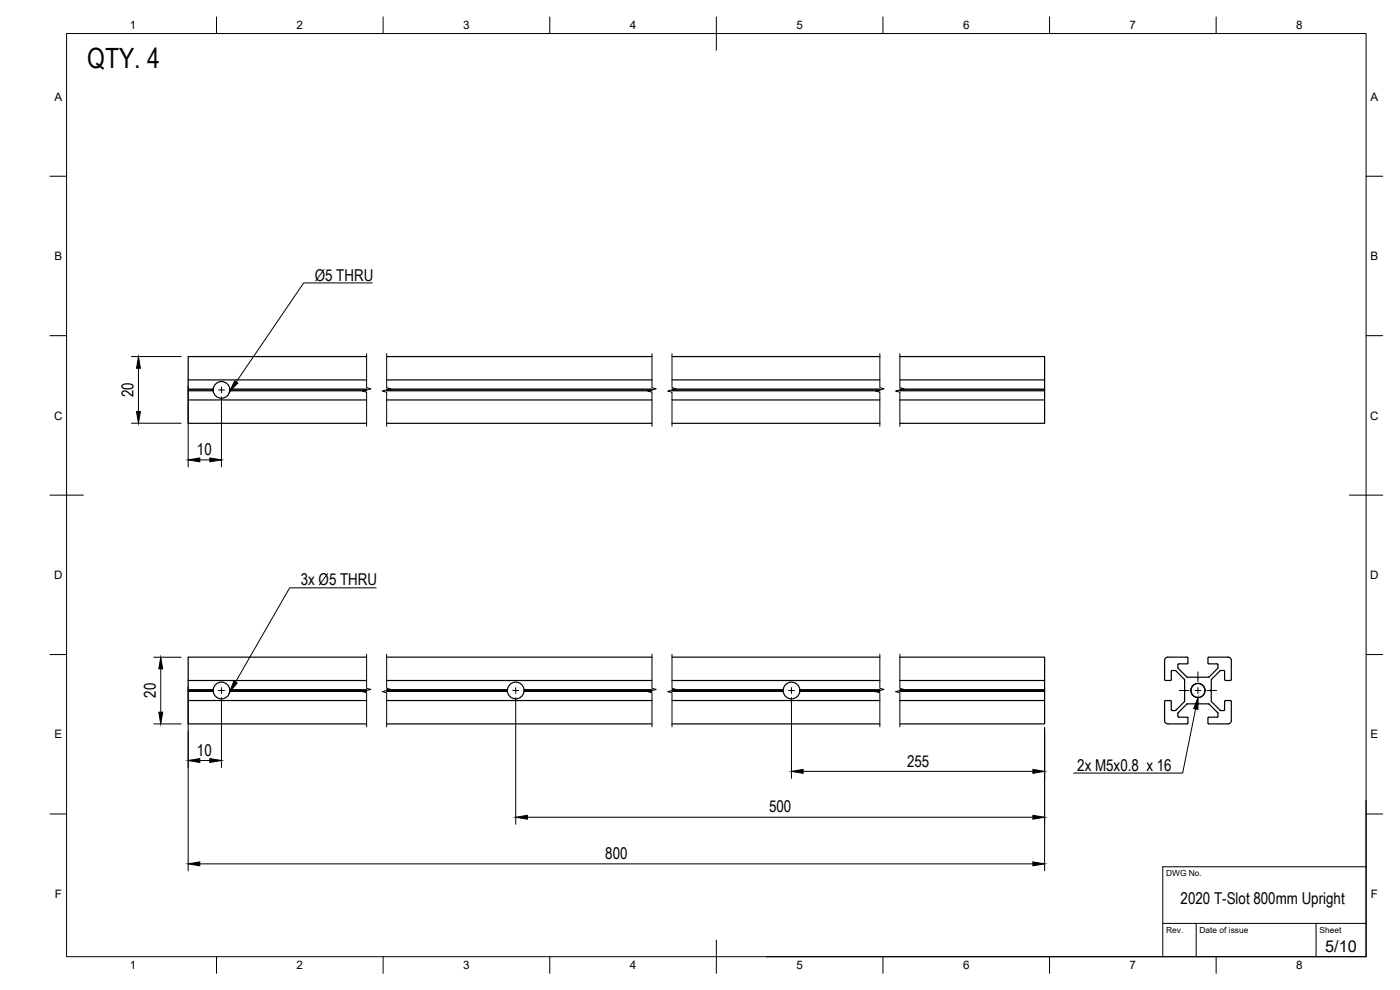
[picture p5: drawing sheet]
<svg xmlns="http://www.w3.org/2000/svg" width="420mm" height="297mm" viewBox="0 0 420 297" stroke-linecap="round" stroke-linejoin="round" font-family="sans-serif">
<!-- layer: Visible -->
<g fill="none" stroke="#000" stroke-width=".36">
<path d="M56.5 114v2.7h7.5M56.5 116.7v10.3h53.5M56.5 117h7.5M56.5 117.2h7.5M56.5 114h53.5M64 117v.2M64 116.7v.3M69 116.7h41M69 117.2h41M69 116.7v.3M69 116.7a2.51 2.51 0 0 0-2.5-2.2 2.51 2.51 0 0 0-2.5 2.2M69 117.2a2.51 2.51 0 0 1-2.5 2.3 2.51 2.51 0 0 1-2.5-2.3"/>
<path d="M69 117v.2M69 117h41M110 107h-53.5v7M116 116.7h79.7M116 117h79.7M116 117.2h79.7M116 114h79.7M116 107h79.7M201.7 116.7h62.4M201.7 117h62.4M201.7 117.2h62.4M201.7 114h62.4"/>
<path d="M201.7 107h62.4M270.1 107h43.4v7h-43.4M313.5 114v2.7h-43.4M313.5 116.7v.3h-43.4M313.5 117v.2h-43.4M313.5 117.2v2.8M56.5 120h53.5M116 127h79.7M116 120h79.7M201.7 127h62.4M201.7 120h62.4M270.1 120h43.4v7h-43.4"/>
<path d="M110 197.2h-53.5v7M116 197.2h79.7M201.7 197.2h62.4M270.1 197.2h43.4v7h-43.4M365.3 199.2l-2.7-.1v-1.9h5.9a.97 .97 0 0 1 1 1v5.7l-.2 .3h-1.5l-.3-.3M365.3 199.2l.2 .2v1M56.5 204.2v2.7h7.5M56.5 206.9v10.3h53.5M56.5 207.2h7.5M56.5 207.4h7.5M56.5 204.2h53.5M56.5 210.2h53.5"/>
<path d="M64 207.2v.2M64 206.9v.3M69 206.9h41M69 207.4h41M69 206.9v.3M69 206.9a2.51 2.51 0 0 0-2.5-2.2 2.51 2.51 0 0 0-2.5 2.2M69 207.4a2.51 2.51 0 0 1-2.5 2.3 2.51 2.51 0 0 1-2.5-2.3M69 207.2v.2M69 207.2h41M116 206.9h36.3M116 207.2h36.3M116 207.4h36.3"/>
<path d="M116 204.2h79.7M116 217.2h79.7M116 210.2h79.7M152.3 207.2v.2M152.3 206.9v.3M157.3 206.9h38.4M157.3 207.2h38.4M157.3 207.4h38.4M157.3 206.9v.3M157.3 206.9a2.51 2.51 0 0 0-2.5-2.2 2.51 2.51 0 0 0-2.5 2.2M157.3 207.4a2.51 2.51 0 0 1-2.5 2.3 2.51 2.51 0 0 1-2.5-2.3M157.3 207.2v.2"/>
<path d="M201.7 206.9h33.4M201.7 207.2h33.3M201.7 207.4h33.4M201.7 204.2h62.4M201.7 217.2h62.4M201.7 210.2h62.4M235 207.2v.2M235 206.9v.3M240 206.9h24.1M240 207.2h24.1M240 207.4h24.1M240 206.9l.1 .3"/>
<path d="M240 206.9a2.51 2.51 0 0 0-2.5-2.2 2.51 2.51 0 0 0-2.5 2.2M240 207.4a2.51 2.51 0 0 1-2.5 2.3 2.51 2.51 0 0 1-2.5-2.3M240.1 207.2l-.1 .2M270.1 210.2h43.4v7h-43.4M313.5 204.2v2.7h-43.4M313.5 206.9v.3h-43.4M313.5 207.2v.2h-43.4M313.5 207.4v2.8M349.5 210.4v5.8M349.5 210.4l.3-.2 1.6 .1 .1 2.6 .3 .3M351.8 201.2h1.1l2.5 2.6M351.8 213.2h.9"/>
<path d="M351.8 201.2l-.3 .2-.1 2.7-1.6 .1-.3-.3M353.5 200.4l.1-1.1 2.8-.2v-1.9h-5.9a.97 .97 0 0 0-1 1v5.7M353.5 200.4l2.7 2.7 3.1 .1 .2 .2 .3-.2 3-.1 2.7-2.7M355.4 203.8l.1 3.1 .3 .3-.3 .2v3.1l-2.8 2.7M363.6 203.8l2.6-2.6h1.1l.2 .2v2.5M363.6 203.8l-.1 3.1-.2 .3 .2 .2 .1 3.1 2.7 2.7M365.3 215.2l-2.7 .1v1.8l5.9 .1a1.01 1.01 0 0 0 1-1M365.3 215.2l.2-.3v-1l-2.7-2.7h-3l-.3-.3-.2 .3h-3l-2.8 2.8v.9l.3 .3 2.6 .1v1.8l-5.9 .1a1.01 1.01 0 0 1-1-1M366.3 213.2h1M367.5 210.4v2.5l-.2 .3M367.5 210.4l.3-.2h1.5l.2 .2v5.8"/>
<circle cx="359.5" cy="207.2" r="2.11"/>
<circle cx="359.5" cy="207.2" r="2.13"/>
</g>
<!-- layer: BORDER -->
<g fill="none" stroke="#000" stroke-width=".3">
<path d="M20 10.1h390v276.9h-390zM65 5.1v5M115 5.1v5M165 5.1v5M215 5.1v10M265 5.1v5M315 5.1v5M365 5.1v5M15 52.9h5M410 52.9h5M15 100.7h5M410 100.7h5"/>
<path d="M15 148.6h10M405 148.6h10M15 196.4h5M410 196.4h5M15 244.2h5M410 244.2h5M65 287v5M115 287v5M165 287v5M215 282.1v9.9M265 287v5M315 287v5"/>
<path d="M365 287v5"/>
</g>
<!-- layer: TITLEBLOCK -->
<path d="M410 240.1v46.9h-180M349 277.1h61M359 277.1v9.9M395 277.1v9.9M410 260.1h-61v26.9" fill="none" stroke="#000" stroke-width=".3"/>
<!-- layer: Break Lines -->
<path d="M110 106.1v10.2l1.3 .4-2.5 .6 1.2 .4v10.2M116 106.1v10.2l1.3 .4-2.5 .6 1.2 .4v10.2M195.7 106.1v10.2l1.2 .4-2.5 .6 1.3 .4v10.2M201.7 106.1v10.2l1.2 .4-2.5 .6 1.3 .4v10.2M264.1 106.1v10.2l1.2 .4-2.5 .6 1.3 .4v10.2M270.1 106.1v10.2l1.2 .4-2.5 .6 1.3 .4v10.2M110 196.3v10.2l1.3 .3-2.5 .7 1.2 .4v10.2M116 196.3v10.2l1.3 .3-2.5 .7 1.2 .4v10.2M195.7 196.3v10.2l1.2 .3-2.5 .7 1.3 .4v10.2M201.7 196.3v10.2l1.2 .3-2.5 .7 1.3 .4v10.2M264.1 196.3v10.2l1.2 .3-2.5 .7 1.3 .4v10.2M270.1 196.3v10.2l1.2 .3-2.5 .7 1.3 .4v10.2" fill="none" stroke="#000" stroke-width=".3"/>
<!-- layer: FD_Dimensions -->
<g fill="none" stroke="#000" stroke-width=".3">
<path d="M39.5 107h14.9M41.6 110.5v13M56.5 115.8v24.3M66.5 119.1v21M39.5 127h14.9M60 138h3M46.1 197.2h8.3M46.1 217.2h8.3M48.2 200.7v13M56.5 206v55.3M66.5 209.3v21M154.8 209.3v38"/>
<path d="M237.5 209.3v24.2M313.5 218.3v43M60 228.2h3M241 231.4h69M60 259.2h250M158.3 245.2h151.7"/>
</g>
<g fill="#000" stroke="#000" stroke-width=".3">
<path d="M41.6 107l.5 3.5h-1.1zM41 123.5h1.1l-.5 3.5zM56.5 138l3.5-.6v1.2zM63 137.4l3.5 .6-3.5 .6zM47.7 213.7h1.1l-.6 3.5zM48.2 197.2l.6 3.5h-1.1zM56.5 228.2l3.5-.6v1.2zM63 227.6l3.5 .6-3.5 .6zM237.5 231.4l3.5-.5v1.1zM310 230.9l3.5 .5-3.5 .6zM56.5 259.2l3.5-.6v1.2zM154.8 245.2l3.5-.6v1.2z"/>
<path d="M310 258.6l3.5 .6-3.5 .6zM310 244.6l3.5 .6-3.5 .6z"/>
</g>
<!-- layer: Hole Notes -->
<path d="M359.5 209.3l-.1 3.5-1.2-.2z" fill="#000" stroke="#000" stroke-width=".3"/>
<path d="M358.8 212.7l-3.9 19.3h-32.7" fill="none" stroke="#000" stroke-width=".3"/>
<!-- layer: Smart Centers -->
<g fill="none" stroke="#000" stroke-width=".3">
<path d="M65.6 117h1.8M66.5 116.1v1.8M65.6 207.2h1.8M66.5 206.3v1.8M153.9 207.2h1.8M154.8 206.3v1.8M236.6 207.2h1.8M237.5 206.3v1.8M353.9 207.2h2.9M358.6 207.2h1.8M359.5 201.6v2.9M359.5 206.3v1.8"/>
<path d="M359.5 209.9v2.9M362.2 207.2h2.9"/>
</g>
<!-- layer: Leaders -->
<path d="M70.4 114.3l1 .6-2.5 2.6zM70.2 204.4l1 .5-2.3 2.8z" fill="#000" stroke="#000" stroke-width=".3"/>
<path d="M111.7 84.9h-20.6l-20.2 29.7M112.9 176.4h-26l-16.2 28.3" fill="none" stroke="#000" stroke-width=".3"/>
<text font-size="8.4" x="26.2" y="20.5">QTY. 4</text>
<g font-size="4.9">
<text x="94.5" y="84.2">Ø5 THRU</text>
<text x="40.1" y="119.2" transform="rotate(-90 40.1 119.2)">20</text>
<text x="59.1" y="136.5">10</text>
<text x="90.3" y="175.7">3x Ø5 THRU</text>
<text x="46.8" y="209.4" transform="rotate(-90 46.8 209.4)">20</text>
<text x="59.1" y="226.7">10</text>
<text x="272.2" y="230">255</text>
<text x="323.3" y="231.3">2x M5x0.8 x 16</text>
<text x="230.8" y="243.7">500</text>
<text x="181.7" y="257.7">800</text>
<text x="354.3" y="271.3">2020 T-Slot 800mm Upright</text>
<text x="397.7" y="285.7">5/10</text>
</g>
<g font-size="3.5">
<text x="39" y="8.8">1</text>
<text x="89" y="8.8">2</text>
<text x="139" y="8.8">3</text>
<text x="189" y="8.8">4</text>
<text x="239" y="8.8">5</text>
<text x="289" y="8.8">6</text>
<text x="339" y="8.8">7</text>
<text x="389" y="8.8">8</text>
<text x="16.3" y="30.2">A</text>
<text x="411.3" y="30.2">A</text>
<text x="16.3" y="78">B</text>
<text x="411.3" y="78">B</text>
<text x="16.2" y="125.9">C</text>
<text x="411.2" y="125.9">C</text>
<text x="16.2" y="173.7">D</text>
<text x="411.2" y="173.7">D</text>
<text x="16.3" y="221.6">E</text>
<text x="411.3" y="221.6">E</text>
<text x="16.4" y="269.4">F</text>
<text x="411.4" y="269.4">F</text>
<text x="39" y="290.8">1</text>
<text x="89" y="290.8">2</text>
<text x="139" y="290.8">3</text>
<text x="189" y="290.8">4</text>
<text x="239" y="290.8">5</text>
<text x="289" y="290.8">6</text>
<text x="339" y="290.8">7</text>
<text x="389" y="290.8">8</text>
</g>
<g font-size="2.5">
<text x="350" y="262.9">DWG No.</text>
<text x="350" y="279.9">Rev.</text>
<text x="360" y="279.9">Date of issue</text>
<text x="396" y="279.9">Sheet</text>
</g>
</svg>
